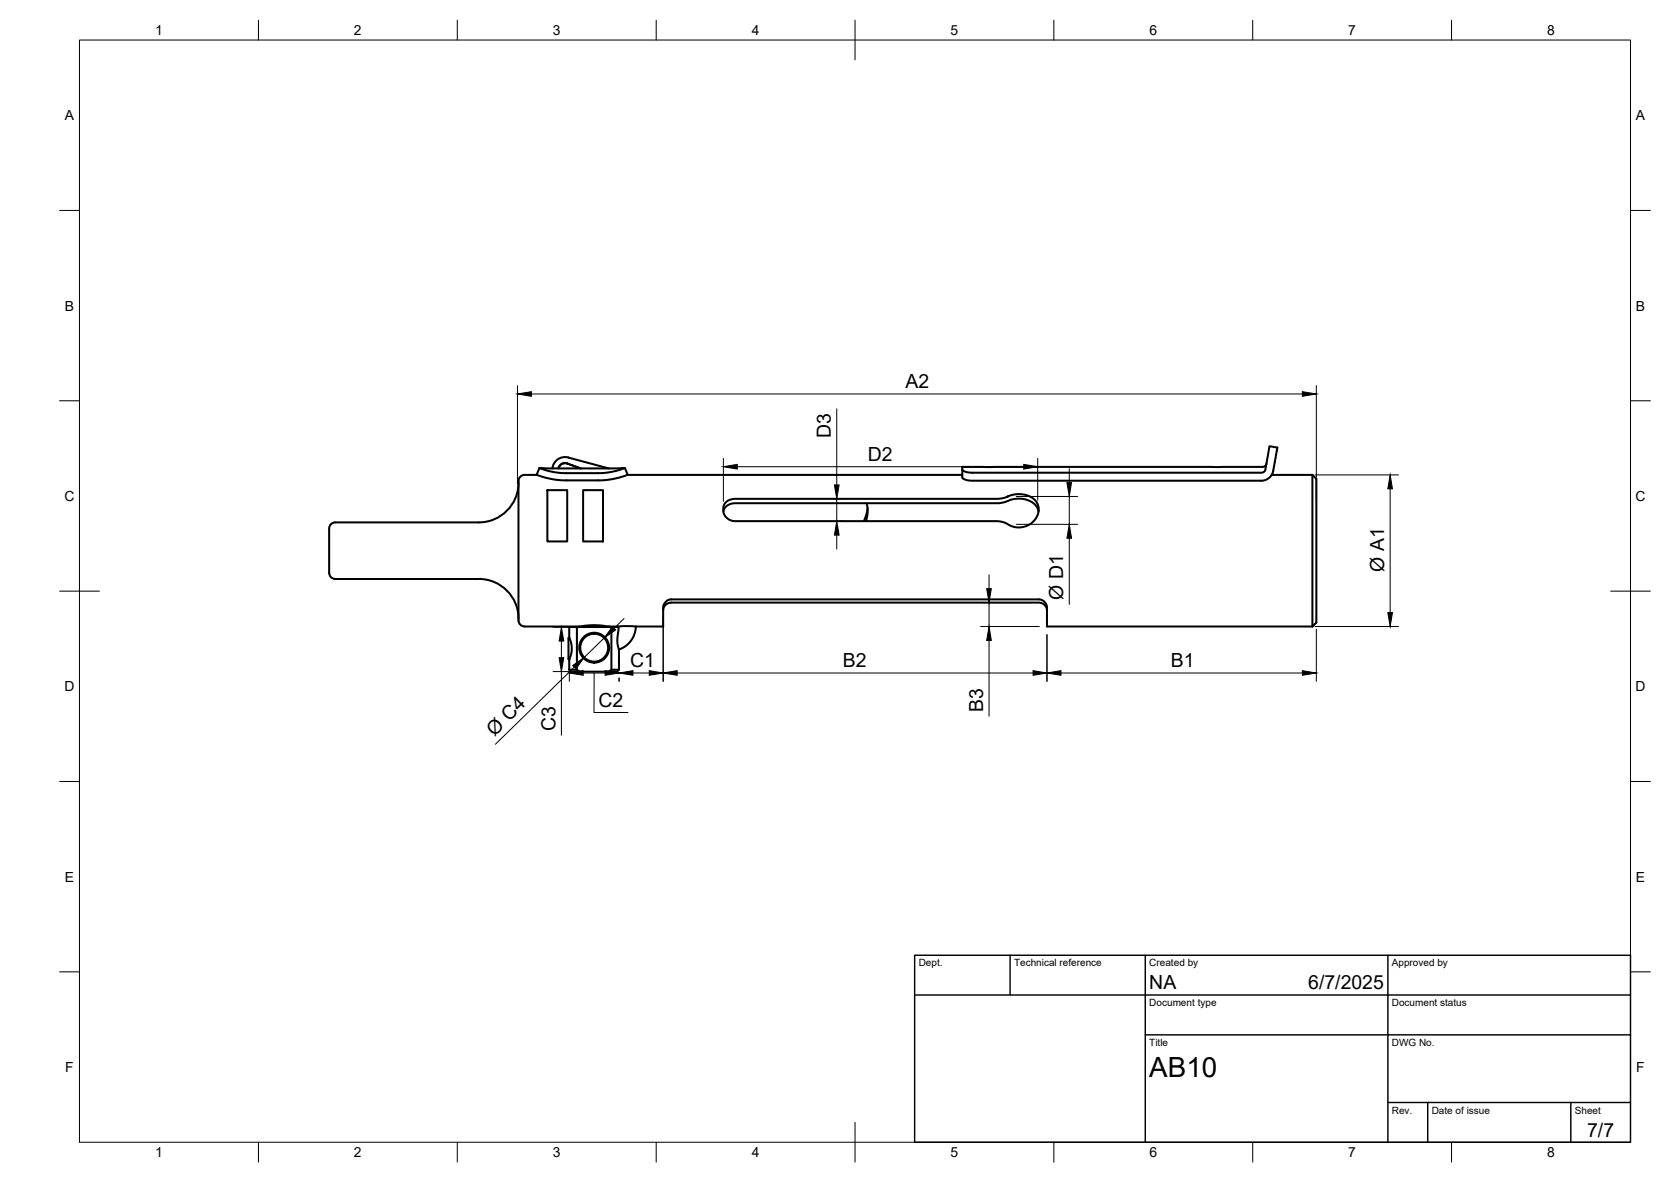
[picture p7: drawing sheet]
<svg xmlns="http://www.w3.org/2000/svg" width="420mm" height="297mm" viewBox="0 0 420 297" stroke-linecap="round" stroke-linejoin="round" font-family="sans-serif">
<!-- layer: Visible -->
<g fill="none" stroke="#000" stroke-width=".51">
<path d="M135.6 117.6a18.7 18.7 0 0 0 6.8 1.3h8a19.1 19.1 0 0 0 6.7-1.3M135.6 117.6h21.5l.7 1.7M135.6 117.6l-.7 1.7M138.9 117.7a3.2 3.2 0 0 1 4-2.7l10.1 2.7M141 116.8l1-.4 .7 .1a1.7 1.7 0 0 0-2.3 1.2zM146 117.7l-3.4-1.2 3.4 1.2M157.8 119.3a21.7 21.7 0 0 1-7.4 1.4h-8a21.7 21.7 0 0 1-7.5-1.4h-3a1.73 1.73 0 0 0-1.5 2.2v33.4a2.03 2.03 0 0 0 1.5 2.5M157.8 119.3h84.2M318.5 116.5a1.01 1.01 0 0 1-1 .8h-75.5v2.7a2.83 2.83 0 0 0 2.5 .8h72.7a3.1 3.1 0 0 0 2.9-2.5l1.1-5.8-2-.4-1 5.8a.98 .98 0 0 1-1 .9h-72.7a2.85 2.85 0 0 1-2.5-.8M319.7 119.3h10.3M330 119.3l1 1v36.1l-1 1M330 119.3v38.1"/>
<path d="M130.4 121.3a10 10 0 0 1-10 10h-36.1a1.74 1.74 0 0 0-1.5 2.1v9.6a2.03 2.03 0 0 0 1.5 2.5M137.6 123.2h5v12.9h-5zM146.6 123.2h5v12.9h-5zM181.9 128.6a2.8 2.8 0 0 1 3-2.1h66.1l1.5-.3a6.8 6.8 0 0 1 8 .9l.6 1.5M182.4 126.4a3.4 3.4 0 0 1 2.5-1h66.1l1.1-.2a8.9 8.9 0 0 1 5.5-.9 3.9 3.9 0 0 1 3.5 3.1 3.9 3.9 0 0 1-2 4.2 5.4 5.4 0 0 1-6.3-.2l-2.1-.4h-65.8a2.9 2.9 0 0 1-2.7-1.5 2.9 2.9 0 0 1 .2-3.1zM217.9 126.5a7.2 7.2 0 0 1-.2 4.5M218.1 127.7l-.3 1.6-.6 1.7M84.3 145.5h36.1M120.4 145.5a10 10 0 0 1 10 10M131.9 157.4h13.9M145.1 157.6h10.5l-.1 .4a9.2 9.2 0 0 0 .1 5.2M145.4 157.6l.5-.2a18 18 0 0 1 7.5 .2"/>
<path d="M153 157.4h6.9M153.7 157.6v10.7h1.9M155.4 157.4l-.1 .2M159.9 157.4h6.9v-3.9a2.28 2.28 0 0 1 1.9-2.9h92.6a2.25 2.25 0 0 1 1.9 2.9v3.9h66.8M159.9 157.4a6.3 6.3 0 0 1-4.3 5.8M166.8 153.3a2.04 2.04 0 0 1 1.9-1.9h92.6a2.07 2.07 0 0 1 1.9 1.9M143.1 160.2l.1 .1a6.2 6.2 0 0 1-.1 5.4M143.1 160.2v-2.6h2v10.7h-2M143.1 168.3l.5 .5h2.2M143.1 160.2l-.2 .2v5.2l.2 .1M143.1 165.7v2.6M145.1 168.3l.7 .5"/>
<path d="M153.7 168.3l-.7 .5M155.6 163.2v5.1l-.5 .5h-9.3"/>
<circle cx="149.4" cy="162.8" r="3.5"/>
<circle cx="149.4" cy="162.8" r="3.8"/>
</g>
<!-- layer: BORDER -->
<g fill="none" stroke="#000" stroke-width=".25">
<path d="M20 10.1h390v276.9h-390zM65 5.1v5M115 5.1v5M165 5.1v5M215 5.1v10M265 5.1v5M315 5.1v5M365 5.1v5M15 52.9h5M410 52.9h5M15 100.7h5M410 100.7h5"/>
<path d="M15 148.6h10M405 148.6h10M15 196.4h5M410 196.4h5M15 244.2h5M410 244.2h5M65 287v5M115 287v5M165 287v5M215 282.1v9.9M265 287v5M315 287v5"/>
<path d="M365 287v5"/>
</g>
<!-- layer: TITLEBLOCK -->
<path d="M230 240.1h180v46.9h-180zM230 250h180M254 240.1v9.9M288 240.1v46.9M349 240.1v46.9M288 260.1h122M349 277.1h61M359 277.1v9.9M395 277.1v9.9" fill="none" stroke="#000" stroke-width=".36"/>
<!-- layer: FD_Dimensions -->
<g fill="none" stroke="#000" stroke-width=".25">
<path d="M130.1 96.9v24.6M133.6 99h193.9M331 96.9v28.8M181.9 115.2v10.8M185.4 117.3h72M210.4 102.7v19.2M260.9 115.2v10.5M268.9 117.8v3.5M330.6 119.3h21M209.7 125.4h2.8M210.3 131h2.2M210.4 125.4v5.6"/>
<path d="M210.4 134.5v3.5M255.5 124.8h15.5M255.5 131.8h15.5M268.9 124.8v7M268.9 135.3v16.6M349.5 122.8v31.2M139.1 157.6h3.9M156.9 155.4l-2.5 2.5M166.8 154.8v16.4M246.6 157.4h14.7M246.6 151.4h12.6M248.7 144.4v3.5"/>
<path d="M248.7 151.4v6M263.2 159.5v11.7M330.6 157.4h21M331 158.1v13.1M139.1 168.8h3.9M141.2 161.1v4.2M141.2 168.8v16M143.2 167.8v3.4M144.4 167.7l-19.8 19.3M146.6 169.1h5.5M149.4 169.1v10h8.5M151.9 160.3l-5 4.9"/>
<path d="M155.7 170.4v.8M159.2 169.1h4.1M170.3 169.1h89.5M248.7 160.9v19.1M266.8 169.1h60.7"/>
</g>
<g fill="#000" stroke="#000" stroke-width=".25">
<path d="M130.1 99l3.5-.6v1.2zM327.5 98.4l3.5 .6-3.5 .6zM181.9 117.3l3.5-.6v1.2zM257.4 116.7l3.5 .6-3.5 .6zM210.4 131l.6 3.5h-1.2zM209.8 121.9h1.2l-.6 3.5zM268.3 121.3h1.1l-.5 3.5zM268.9 131.8l.5 3.5h-1.1zM349.5 119.3l.6 3.5h-1.1zM154 157.5l.8 .8-2.9 2zM248.1 147.9h1.2l-.6 3.5zM349 154h1.1l-.6 3.4z"/>
<path d="M141.2 157.6l.6 3.5h-1.2zM140.6 165.3h1.2l-.6 3.5zM144 167.2l2.9-2-2.1 2.9zM143.2 169.1l3.4-.6v1.2zM152.1 168.5l3.6 .6-3.6 .6zM155.7 169.1l3.5-.6v1.2zM163.3 168.5l3.5 .6-3.5 .6zM166.8 169.1l3.5-.6v1.2zM248.7 157.4l.6 3.5h-1.2zM259.8 168.5l3.4 .6-3.4 .6zM263.2 169.1l3.6-.6v1.2zM327.5 168.5l3.5 .6-3.5 .6z"/>
</g>
<text font-size="7" x="289" y="270.6">AB10</text>
<g font-size="4.9">
<text x="227.7" y="97.6">A2</text>
<text x="208.9" y="110.2" transform="rotate(-90 208.9 110.2)">D3</text>
<text x="218.2" y="115.9">D2</text>
<text x="348" y="143.6" transform="rotate(-90 348 143.6)">Ø A1</text>
<text x="267.3" y="150.7" transform="rotate(-90 267.3 150.7)">Ø D1</text>
<text x="158.4" y="167.7">C1</text>
<text x="212" y="167.7">B2</text>
<text x="294.4" y="167.7">B1</text>
<text x="150.5" y="177.6">C2</text>
<text x="247.2" y="179" transform="rotate(-90 247.2 179)">B3</text>
<text x="124.4" y="185.1" transform="rotate(-44 124.4 185.1)">Ø C4</text>
<text x="139.7" y="183.6" transform="rotate(-90 139.7 183.6)">C3</text>
<text x="289" y="248.5">NA</text>
<text x="329" y="248.5">6/7/2025</text>
<text x="399.1" y="285.7">7/7</text>
</g>
<g font-size="3.5">
<text x="39" y="8.8">1</text>
<text x="89" y="8.8">2</text>
<text x="139" y="8.8">3</text>
<text x="189" y="8.8">4</text>
<text x="239" y="8.8">5</text>
<text x="289" y="8.8">6</text>
<text x="339" y="8.8">7</text>
<text x="389" y="8.8">8</text>
<text x="16.3" y="30.2">A</text>
<text x="411.3" y="30.2">A</text>
<text x="16.3" y="78">B</text>
<text x="411.3" y="78">B</text>
<text x="16.2" y="125.9">C</text>
<text x="411.2" y="125.9">C</text>
<text x="16.2" y="173.7">D</text>
<text x="411.2" y="173.7">D</text>
<text x="16.3" y="221.6">E</text>
<text x="411.3" y="221.6">E</text>
<text x="16.4" y="269.4">F</text>
<text x="411.4" y="269.4">F</text>
<text x="39" y="290.8">1</text>
<text x="89" y="290.8">2</text>
<text x="139" y="290.8">3</text>
<text x="189" y="290.8">4</text>
<text x="239" y="290.8">5</text>
<text x="289" y="290.8">6</text>
<text x="339" y="290.8">7</text>
<text x="389" y="290.8">8</text>
</g>
<g font-size="2.5">
<text x="231" y="242.9">Dept.</text>
<text x="255" y="242.9">Technical reference</text>
<text x="289" y="242.9">Created by</text>
<text x="350" y="242.9">Approved by</text>
<text x="289" y="252.8">Document type</text>
<text x="350" y="252.8">Document status</text>
<text x="289" y="262.9">Title</text>
<text x="350" y="262.9">DWG No.</text>
<text x="350" y="279.9">Rev.</text>
<text x="360" y="279.9">Date of issue</text>
<text x="396" y="279.9">Sheet</text>
</g>
</svg>
